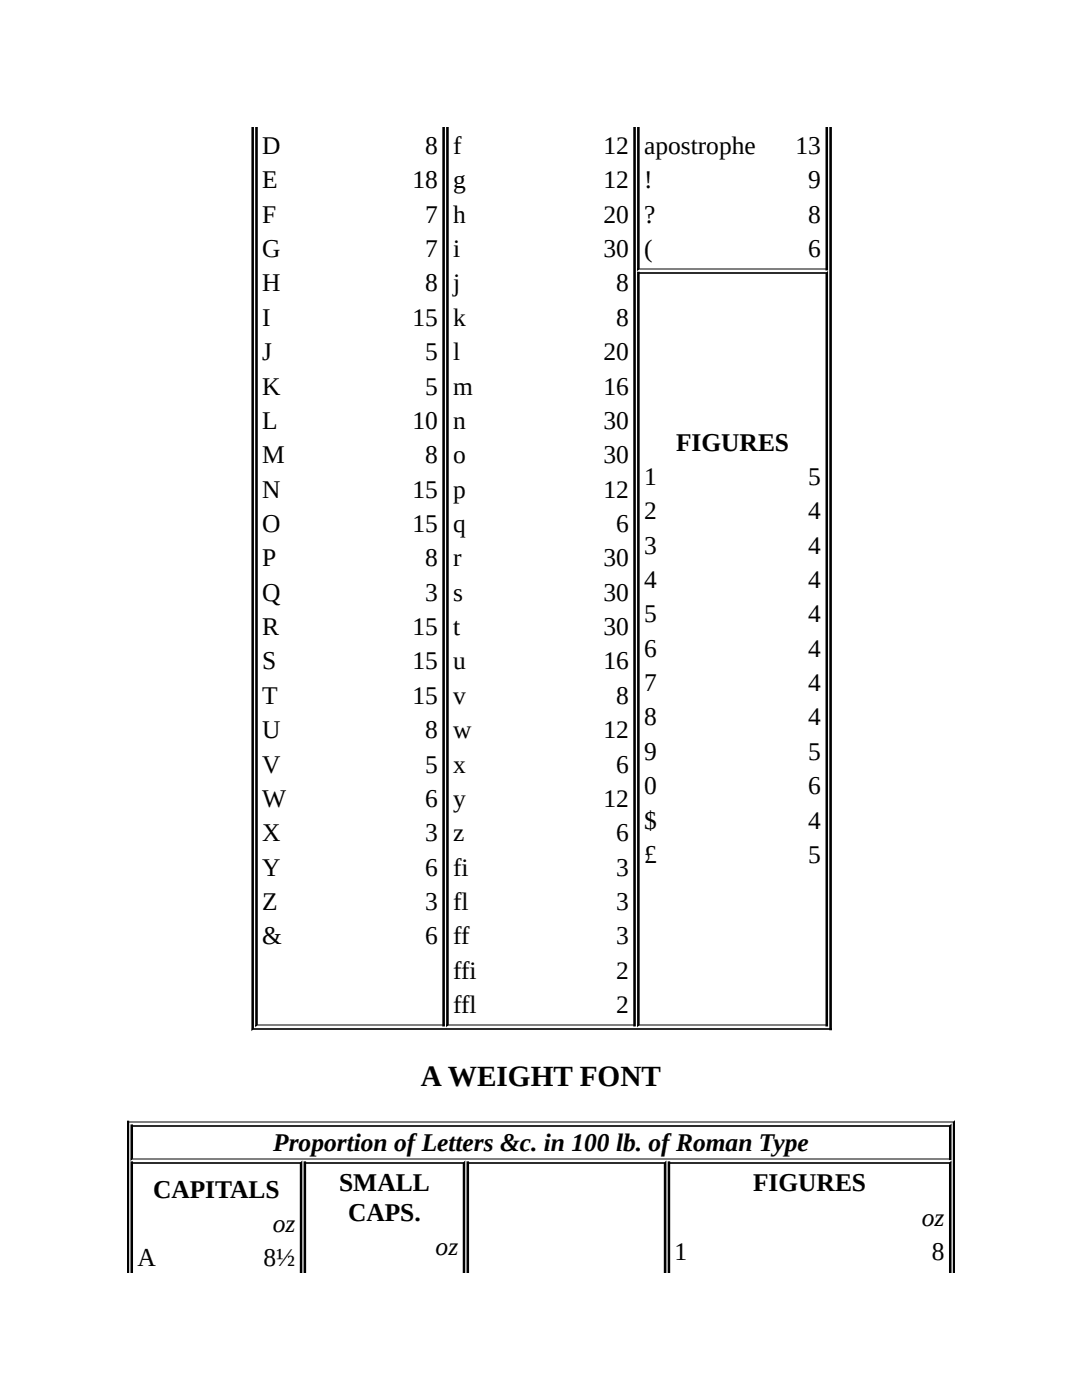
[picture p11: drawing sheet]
<svg xmlns="http://www.w3.org/2000/svg" width="216mm" height="279mm" viewBox="0 0 216 279" stroke-linecap="round" stroke-linejoin="round" font-family="sans-serif">
<path d="M50.3 205.4h115.6" fill="none" stroke="#2c2c2c" stroke-width=".25"/>
<path d="M50.3 25.4h.2v179.8l-.2 .3z" fill-rule="evenodd" fill="#808080" stroke="#000" stroke-width=".25"/>
<path d="M165.6 25.4h.3v180.1h-.3z" fill-rule="evenodd" fill="#2c2c2c" stroke="#000" stroke-width=".25"/>
<path d="M51.1 204.6h37.5" fill="none" stroke="#808080" stroke-width=".25"/>
<path d="M51.1 25.4h.2v179.1l-.2 .2z" fill-rule="evenodd" fill="#2c2c2c" stroke="#000" stroke-width=".25"/>
<path d="M88.4 25.4h.2v179.3h-.2z" fill-rule="evenodd" fill="#808080" stroke="#000" stroke-width=".25"/>
<path d="M89.2 204.6h37.5" fill="none" stroke="#808080" stroke-width=".25"/>
<path d="M89.2 25.4h.2v179.1l-.2 .2z" fill-rule="evenodd" fill="#2c2c2c" stroke="#000" stroke-width=".25"/>
<path d="M126.5 25.4h.2v179.3h-.2z" fill-rule="evenodd" fill="#808080" stroke="#000" stroke-width=".25"/>
<path d="M127.3 53.7h37.8" fill="none" stroke="#808080" stroke-width=".25"/>
<path d="M127.3 25.4h.2v28.2l-.2 .2z" fill-rule="evenodd" fill="#2c2c2c" stroke="#000" stroke-width=".25"/>
<path d="M164.8 25.4h.3v28.4h-.3z" fill-rule="evenodd" fill="#808080" stroke="#000" stroke-width=".25"/>
<path d="M127.3 54.5h37.8" fill="none" stroke="#2c2c2c" stroke-width=".25"/>
<path d="M127.3 204.6h37.8" fill="none" stroke="#808080" stroke-width=".25"/>
<path d="M127.3 54.4h.2v150.1l-.2 .2z" fill-rule="evenodd" fill="#2c2c2c" stroke="#000" stroke-width=".25"/>
<path d="M165.1 54.4v150.3h-.3v-150.1z" fill-rule="evenodd" fill="#808080" stroke="#000" stroke-width=".25"/>
<path d="M25.4 223.9h165.1" fill="none" stroke="#808080" stroke-width=".25"/>
<path d="M25.4 223.8h.3v30.2h-.3z" fill-rule="evenodd" fill="#808080" stroke="#000" stroke-width=".25"/>
<path d="M190.5 223.8v30.2h-.3v-30z" fill-rule="evenodd" fill="#2c2c2c" stroke="#000" stroke-width=".25"/>
<path d="M26.2 224.7h163.5" fill="none" stroke="#2c2c2c" stroke-width=".25"/>
<path d="M26.2 231.3h163.5" fill="none" stroke="#808080" stroke-width=".25"/>
<path d="M26.2 224.5h.2v6.6l-.2 .3z" fill-rule="evenodd" fill="#2c2c2c" stroke="#000" stroke-width=".25"/>
<path d="M189.5 224.8l.2-.3v6.9h-.2z" fill-rule="evenodd" fill="#808080" stroke="#000" stroke-width=".25"/>
<path d="M26.2 232h34" fill="none" stroke="#2c2c2c" stroke-width=".25"/>
<path d="M26.2 231.9h.2v22.1h-.2z" fill-rule="evenodd" fill="#2c2c2c" stroke="#000" stroke-width=".25"/>
<path d="M59.9 232.2l.3-.3v22.1h-.3z" fill-rule="evenodd" fill="#808080" stroke="#000" stroke-width=".25"/>
<path d="M60.7 232h32" fill="none" stroke="#2c2c2c" stroke-width=".25"/>
<path d="M60.7 231.9h.3v22.1h-.3z" fill-rule="evenodd" fill="#2c2c2c" stroke="#000" stroke-width=".25"/>
<path d="M92.7 231.9v22.1h-.2v-21.8z" fill-rule="evenodd" fill="#808080" stroke="#000" stroke-width=".25"/>
<path d="M93.2 232h39.6" fill="none" stroke="#2c2c2c" stroke-width=".25"/>
<path d="M93.2 231.9h.3v22.1h-.3z" fill-rule="evenodd" fill="#2c2c2c" stroke="#000" stroke-width=".25"/>
<path d="M132.8 231.9v22.1h-.2v-21.8z" fill-rule="evenodd" fill="#808080" stroke="#000" stroke-width=".25"/>
<path d="M133.3 232h56.4" fill="none" stroke="#2c2c2c" stroke-width=".25"/>
<path d="M133.3 231.9h.3v22.1h-.3z" fill-rule="evenodd" fill="#2c2c2c" stroke="#000" stroke-width=".25"/>
<path d="M189.5 232.2l.2-.3v22.1h-.2z" fill-rule="evenodd" fill="#808080" stroke="#000" stroke-width=".25"/>
<text font-size="5.8" x="84" y="216.7">A WEIGHT FONT</text>
<g font-size="5.1">
<text x="52.3" y="30.7">D</text>
<text x="84.8" y="30.7">8</text>
<text x="90.4" y="30.7">f</text>
<text x="120.4" y="30.7">12</text>
<text x="128.5" y="30.7">apostrophe</text>
<text x="158.7" y="30.7">13</text>
<text x="52.3" y="37.6">E</text>
<text x="82.3" y="37.6">18</text>
<text x="90.4" y="37.6">g</text>
<text x="120.4" y="37.6">12</text>
<text x="128.5" y="37.6">!</text>
<text x="161.3" y="37.6">9</text>
<text x="52.3" y="44.4">F</text>
<text x="84.8" y="44.4">7</text>
<text x="90.4" y="44.4">h</text>
<text x="120.4" y="44.4">20</text>
<text x="128.5" y="44.4">?</text>
<text x="161.3" y="44.4">8</text>
<text x="52.3" y="51.3">G</text>
<text x="84.8" y="51.3">7</text>
<text x="90.4" y="51.3">i</text>
<text x="120.4" y="51.3">30</text>
<text x="128.5" y="51.3">(</text>
<text x="161.3" y="51.3">6</text>
<text x="52.3" y="58.2">H</text>
<text x="84.8" y="58.2">8</text>
<text x="90.4" y="58.2">j</text>
<text x="122.9" y="58.2">8</text>
<text x="52.3" y="65">I</text>
<text x="82.3" y="65">15</text>
<text x="90.4" y="65">k</text>
<text x="122.9" y="65">8</text>
<text x="52.3" y="71.9">J</text>
<text x="84.8" y="71.9">5</text>
<text x="90.4" y="71.9">l</text>
<text x="120.4" y="71.9">20</text>
<text x="52.3" y="78.7">K</text>
<text x="84.8" y="78.7">5</text>
<text x="90.4" y="78.7">m</text>
<text x="120.4" y="78.7">16</text>
<text x="52.3" y="85.6">L</text>
<text x="82.3" y="85.6">10</text>
<text x="90.4" y="85.6">n</text>
<text x="120.4" y="85.6">30</text>
<text x="134.9" y="89.9">FIGURES</text>
<text x="52.3" y="92.5">M</text>
<text x="84.8" y="92.5">8</text>
<text x="90.4" y="92.5">o</text>
<text x="120.4" y="92.5">30</text>
<text x="52.3" y="99.3">N</text>
<text x="82.3" y="99.3">15</text>
<text x="90.4" y="99.3">p</text>
<text x="120.4" y="99.3">12</text>
<text x="128.5" y="96.8">1</text>
<text x="161.3" y="96.8">5</text>
<text x="52.3" y="106.2">O</text>
<text x="82.3" y="106.2">15</text>
<text x="90.4" y="106.2">q</text>
<text x="122.9" y="106.2">6</text>
<text x="128.5" y="103.6">2</text>
<text x="161.3" y="103.6">4</text>
<text x="52.3" y="113">P</text>
<text x="84.8" y="113">8</text>
<text x="90.4" y="113">r</text>
<text x="120.4" y="113">30</text>
<text x="128.5" y="110.5">3</text>
<text x="161.3" y="110.5">4</text>
<text x="52.3" y="119.9">Q</text>
<text x="84.8" y="119.9">3</text>
<text x="90.4" y="119.9">s</text>
<text x="120.4" y="119.9">30</text>
<text x="128.5" y="117.3">4</text>
<text x="161.3" y="117.3">4</text>
<text x="128.5" y="124.2">5</text>
<text x="161.3" y="124.2">4</text>
<text x="52.3" y="126.7">R</text>
<text x="82.3" y="126.7">15</text>
<text x="90.4" y="126.7">t</text>
<text x="120.4" y="126.7">30</text>
<text x="128.5" y="131.1">6</text>
<text x="161.3" y="131.1">4</text>
<text x="52.3" y="133.6">S</text>
<text x="82.3" y="133.6">15</text>
<text x="90.4" y="133.6">u</text>
<text x="120.4" y="133.6">16</text>
<text x="128.5" y="137.9">7</text>
<text x="161.3" y="137.9">4</text>
<text x="52.3" y="140.5">T</text>
<text x="82.3" y="140.5">15</text>
<text x="90.4" y="140.5">v</text>
<text x="122.9" y="140.5">8</text>
<text x="52.3" y="147.3">U</text>
<text x="84.8" y="147.3">8</text>
<text x="90.4" y="147.3">w</text>
<text x="120.4" y="147.3">12</text>
<text x="128.5" y="144.8">8</text>
<text x="161.3" y="144.8">4</text>
<text x="52.3" y="154.2">V</text>
<text x="84.8" y="154.2">5</text>
<text x="90.4" y="154.2">x</text>
<text x="122.9" y="154.2">6</text>
<text x="128.5" y="151.6">9</text>
<text x="161.3" y="151.6">5</text>
<text x="52.3" y="161">W</text>
<text x="84.8" y="161">6</text>
<text x="90.4" y="161">y</text>
<text x="120.4" y="161">12</text>
<text x="128.5" y="158.5">0</text>
<text x="161.3" y="158.5">6</text>
<text x="52.3" y="167.9">X</text>
<text x="84.8" y="167.9">3</text>
<text x="90.4" y="167.9">z</text>
<text x="122.9" y="167.9">6</text>
<text x="128.5" y="165.4">$</text>
<text x="161.3" y="165.4">4</text>
<text x="128.5" y="172.2">£</text>
<text x="161.3" y="172.2">5</text>
<text x="52.3" y="174.8">Y</text>
<text x="84.8" y="174.8">6</text>
<text x="90.4" y="174.8">fi</text>
<text x="122.9" y="174.8">3</text>
<text x="52.3" y="181.6">Z</text>
<text x="84.8" y="181.6">3</text>
<text x="90.4" y="181.6">fl</text>
<text x="122.9" y="181.6">3</text>
<text x="52.3" y="188.5">&amp;</text>
<text x="84.8" y="188.5">6</text>
<text x="90.4" y="188.5">ff</text>
<text x="122.9" y="188.5">3</text>
<text x="90.4" y="195.3">ffi</text>
<text x="122.9" y="195.3">2</text>
<text x="90.4" y="202.2">ffl</text>
<text x="122.9" y="202.2">2</text>
<text x="54.5" y="229.6">Proportion ofLetters &amp;c. in 100 lb. ofRoman Type</text>
<text x="30.5" y="239">CAPITALS</text>
<text x="67.7" y="237.7">SMALL</text>
<text x="150.3" y="237.7">FIGURES</text>
<text x="54.4" y="245.9">oz</text>
<text x="69.4" y="243.6">CAPS.</text>
<text x="184" y="244.6">oz</text>
<text x="86.9" y="250.4">oz</text>
<text x="134.6" y="251.5">1</text>
<text x="185.9" y="251.5">8</text>
<text x="27.4" y="252.7">A</text>
<text x="52.6" y="252.7">8½</text>
</g>
</svg>
